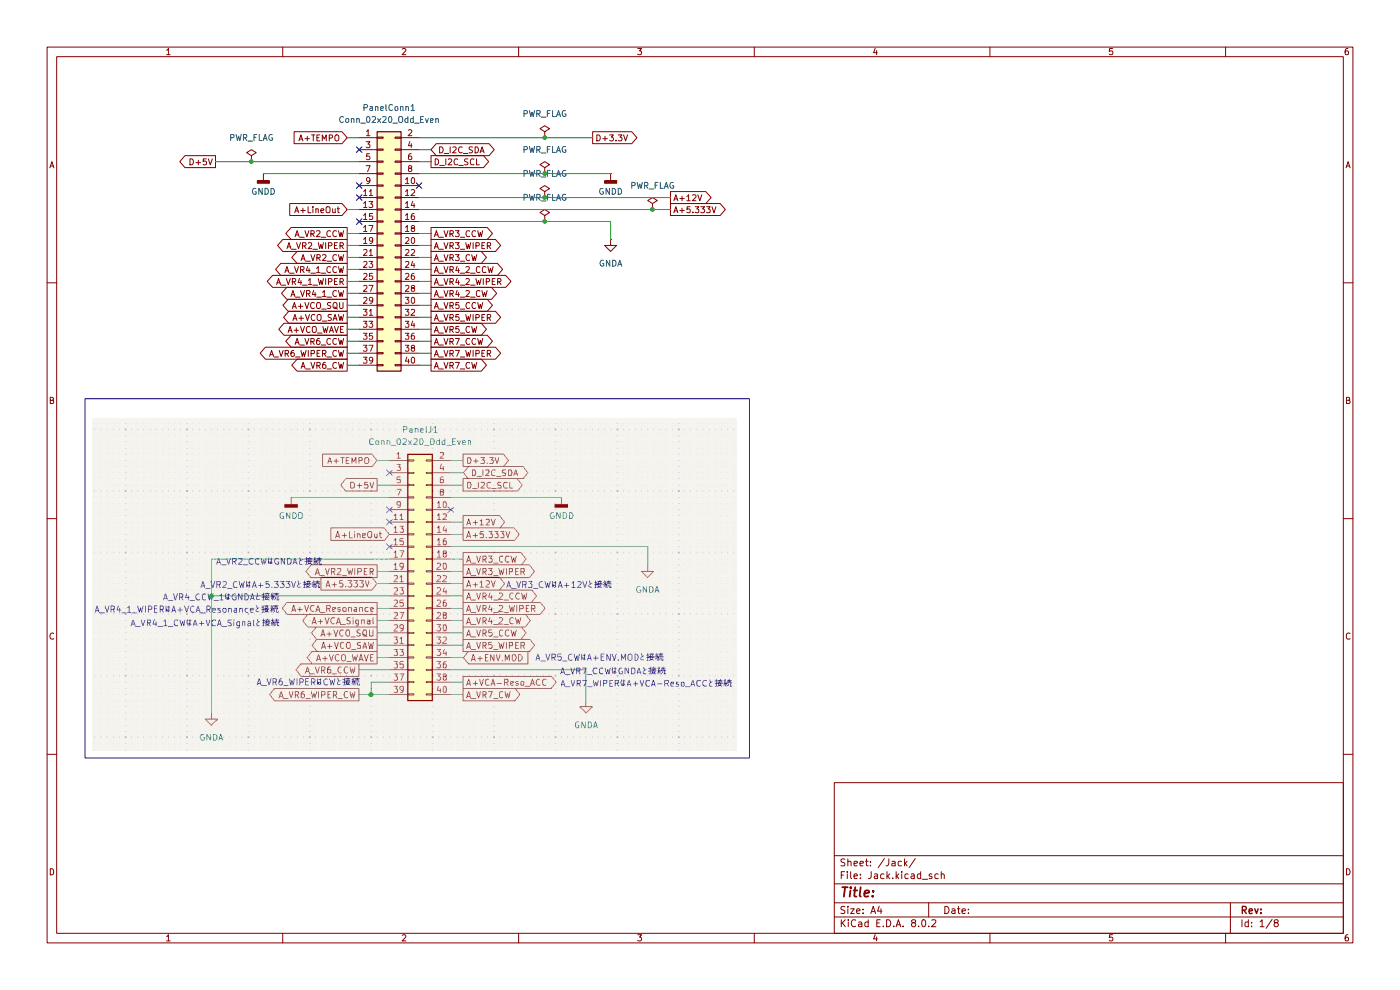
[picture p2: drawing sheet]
(kicad_sch
 (version 20231120)
 (generator "eeschema")
 (generator_version "8.0")
 (paper "A4")
 (lib_symbols
  (symbol "Connector_Generic:Conn_02x20_Odd_Even"
   (pin_names
    (offset 1.016) hide) (exclude_from_sim no) (in_bom yes) (on_board yes)
   (property "Reference" "J" (at 1.27 25.4 0) (effects (font (size 1.27 1.27))))
   (property "Value" "Conn_02x20_Odd_Even" (at 1.27 -27.94 0) (effects (font (size 1.27 1.27))))
   (property "Footprint" "" (at 0 0 0) (effects (font (size 1.27 1.27)) (hide yes)))
   (property "Datasheet" "~" (at 0 0 0) (effects (font (size 1.27 1.27)) (hide yes)))
   (property "Description" "Generic connector, double row, 02x20, odd/even pin numbering scheme (row 1 odd numbers, row 2 even numbers), script generated (kicad-library-utils/schlib/autogen/connector/)" (at 0 0 0) (effects (font (size 1.27 1.27)) (hide yes)))
   (symbol "Conn_02x20_Odd_Even_1_1"
    (rectangle (start -1.27 -25.273) (end 0 -25.527) (stroke (width 0.1524) (type default)) (fill (type none)))
    (rectangle (start -1.27 -22.733) (end 0 -22.987) (stroke (width 0.1524) (type default)) (fill (type none)))
    (rectangle (start -1.27 -20.193) (end 0 -20.447) (stroke (width 0.1524) (type default)) (fill (type none)))
    (rectangle (start -1.27 -17.653) (end 0 -17.907) (stroke (width 0.1524) (type default)) (fill (type none)))
    (rectangle (start -1.27 -15.113) (end 0 -15.367) (stroke (width 0.1524) (type default)) (fill (type none)))
    (rectangle (start -1.27 -12.573) (end 0 -12.827) (stroke (width 0.1524) (type default)) (fill (type none)))
    (rectangle (start -1.27 -10.033) (end 0 -10.287) (stroke (width 0.1524) (type default)) (fill (type none)))
    (rectangle (start -1.27 -7.493) (end 0 -7.747) (stroke (width 0.1524) (type default)) (fill (type none)))
    (rectangle (start -1.27 -4.953) (end 0 -5.207) (stroke (width 0.1524) (type default)) (fill (type none)))
    (rectangle (start -1.27 -2.413) (end 0 -2.667) (stroke (width 0.1524) (type default)) (fill (type none)))
    (rectangle (start -1.27 0.127) (end 0 -0.127) (stroke (width 0.1524) (type default)) (fill (type none)))
    (rectangle (start -1.27 2.667) (end 0 2.413) (stroke (width 0.1524) (type default)) (fill (type none)))
    (rectangle (start -1.27 5.207) (end 0 4.953) (stroke (width 0.1524) (type default)) (fill (type none)))
    (rectangle (start -1.27 7.747) (end 0 7.493) (stroke (width 0.1524) (type default)) (fill (type none)))
    (rectangle (start -1.27 10.287) (end 0 10.033) (stroke (width 0.1524) (type default)) (fill (type none)))
    (rectangle (start -1.27 12.827) (end 0 12.573) (stroke (width 0.1524) (type default)) (fill (type none)))
    (rectangle (start -1.27 15.367) (end 0 15.113) (stroke (width 0.1524) (type default)) (fill (type none)))
    (rectangle (start -1.27 17.907) (end 0 17.653) (stroke (width 0.1524) (type default)) (fill (type none)))
    (rectangle (start -1.27 20.447) (end 0 20.193) (stroke (width 0.1524) (type default)) (fill (type none)))
    (rectangle (start -1.27 22.987) (end 0 22.733) (stroke (width 0.1524) (type default)) (fill (type none)))
    (rectangle (start -1.27 24.13) (end 3.81 -26.67) (stroke (width 0.254) (type default)) (fill (type background)))
    (rectangle (start 3.81 -25.273) (end 2.54 -25.527) (stroke (width 0.1524) (type default)) (fill (type none)))
    (rectangle (start 3.81 -22.733) (end 2.54 -22.987) (stroke (width 0.1524) (type default)) (fill (type none)))
    (rectangle (start 3.81 -20.193) (end 2.54 -20.447) (stroke (width 0.1524) (type default)) (fill (type none)))
    (rectangle (start 3.81 -17.653) (end 2.54 -17.907) (stroke (width 0.1524) (type default)) (fill (type none)))
    (rectangle (start 3.81 -15.113) (end 2.54 -15.367) (stroke (width 0.1524) (type default)) (fill (type none)))
    (rectangle (start 3.81 -12.573) (end 2.54 -12.827) (stroke (width 0.1524) (type default)) (fill (type none)))
    (rectangle (start 3.81 -10.033) (end 2.54 -10.287) (stroke (width 0.1524) (type default)) (fill (type none)))
    (rectangle (start 3.81 -7.493) (end 2.54 -7.747) (stroke (width 0.1524) (type default)) (fill (type none)))
    (rectangle (start 3.81 -4.953) (end 2.54 -5.207) (stroke (width 0.1524) (type default)) (fill (type none)))
    (rectangle (start 3.81 -2.413) (end 2.54 -2.667) (stroke (width 0.1524) (type default)) (fill (type none)))
    (rectangle (start 3.81 0.127) (end 2.54 -0.127) (stroke (width 0.1524) (type default)) (fill (type none)))
    (rectangle (start 3.81 2.667) (end 2.54 2.413) (stroke (width 0.1524) (type default)) (fill (type none)))
    (rectangle (start 3.81 5.207) (end 2.54 4.953) (stroke (width 0.1524) (type default)) (fill (type none)))
    (rectangle (start 3.81 7.747) (end 2.54 7.493) (stroke (width 0.1524) (type default)) (fill (type none)))
    (rectangle (start 3.81 10.287) (end 2.54 10.033) (stroke (width 0.1524) (type default)) (fill (type none)))
    (rectangle (start 3.81 12.827) (end 2.54 12.573) (stroke (width 0.1524) (type default)) (fill (type none)))
    (rectangle (start 3.81 15.367) (end 2.54 15.113) (stroke (width 0.1524) (type default)) (fill (type none)))
    (rectangle (start 3.81 17.907) (end 2.54 17.653) (stroke (width 0.1524) (type default)) (fill (type none)))
    (rectangle (start 3.81 20.447) (end 2.54 20.193) (stroke (width 0.1524) (type default)) (fill (type none)))
    (rectangle (start 3.81 22.987) (end 2.54 22.733) (stroke (width 0.1524) (type default)) (fill (type none)))
    (pin passive line (at -5.08 22.86 0) (length 3.81) (name "Pin_1" (effects (font (size 1.27 1.27)))) (number "1" (effects (font (size 1.27 1.27)))))
    (pin passive line (at 7.62 12.7 180) (length 3.81) (name "Pin_10" (effects (font (size 1.27 1.27)))) (number "10" (effects (font (size 1.27 1.27)))))
    (pin passive line (at -5.08 10.16 0) (length 3.81) (name "Pin_11" (effects (font (size 1.27 1.27)))) (number "11" (effects (font (size 1.27 1.27)))))
    (pin passive line (at 7.62 10.16 180) (length 3.81) (name "Pin_12" (effects (font (size 1.27 1.27)))) (number "12" (effects (font (size 1.27 1.27)))))
    (pin passive line (at -5.08 7.62 0) (length 3.81) (name "Pin_13" (effects (font (size 1.27 1.27)))) (number "13" (effects (font (size 1.27 1.27)))))
    (pin passive line (at 7.62 7.62 180) (length 3.81) (name "Pin_14" (effects (font (size 1.27 1.27)))) (number "14" (effects (font (size 1.27 1.27)))))
    (pin passive line (at -5.08 5.08 0) (length 3.81) (name "Pin_15" (effects (font (size 1.27 1.27)))) (number "15" (effects (font (size 1.27 1.27)))))
    (pin passive line (at 7.62 5.08 180) (length 3.81) (name "Pin_16" (effects (font (size 1.27 1.27)))) (number "16" (effects (font (size 1.27 1.27)))))
    (pin passive line (at -5.08 2.54 0) (length 3.81) (name "Pin_17" (effects (font (size 1.27 1.27)))) (number "17" (effects (font (size 1.27 1.27)))))
    (pin passive line (at 7.62 2.54 180) (length 3.81) (name "Pin_18" (effects (font (size 1.27 1.27)))) (number "18" (effects (font (size 1.27 1.27)))))
    (pin passive line (at -5.08 0 0) (length 3.81) (name "Pin_19" (effects (font (size 1.27 1.27)))) (number "19" (effects (font (size 1.27 1.27)))))
    (pin passive line (at 7.62 22.86 180) (length 3.81) (name "Pin_2" (effects (font (size 1.27 1.27)))) (number "2" (effects (font (size 1.27 1.27)))))
    (pin passive line (at 7.62 0 180) (length 3.81) (name "Pin_20" (effects (font (size 1.27 1.27)))) (number "20" (effects (font (size 1.27 1.27)))))
    (pin passive line (at -5.08 -2.54 0) (length 3.81) (name "Pin_21" (effects (font (size 1.27 1.27)))) (number "21" (effects (font (size 1.27 1.27)))))
    (pin passive line (at 7.62 -2.54 180) (length 3.81) (name "Pin_22" (effects (font (size 1.27 1.27)))) (number "22" (effects (font (size 1.27 1.27)))))
    (pin passive line (at -5.08 -5.08 0) (length 3.81) (name "Pin_23" (effects (font (size 1.27 1.27)))) (number "23" (effects (font (size 1.27 1.27)))))
    (pin passive line (at 7.62 -5.08 180) (length 3.81) (name "Pin_24" (effects (font (size 1.27 1.27)))) (number "24" (effects (font (size 1.27 1.27)))))
    (pin passive line (at -5.08 -7.62 0) (length 3.81) (name "Pin_25" (effects (font (size 1.27 1.27)))) (number "25" (effects (font (size 1.27 1.27)))))
    (pin passive line (at 7.62 -7.62 180) (length 3.81) (name "Pin_26" (effects (font (size 1.27 1.27)))) (number "26" (effects (font (size 1.27 1.27)))))
    (pin passive line (at -5.08 -10.16 0) (length 3.81) (name "Pin_27" (effects (font (size 1.27 1.27)))) (number "27" (effects (font (size 1.27 1.27)))))
    (pin passive line (at 7.62 -10.16 180) (length 3.81) (name "Pin_28" (effects (font (size 1.27 1.27)))) (number "28" (effects (font (size 1.27 1.27)))))
    (pin passive line (at -5.08 -12.7 0) (length 3.81) (name "Pin_29" (effects (font (size 1.27 1.27)))) (number "29" (effects (font (size 1.27 1.27)))))
    (pin passive line (at -5.08 20.32 0) (length 3.81) (name "Pin_3" (effects (font (size 1.27 1.27)))) (number "3" (effects (font (size 1.27 1.27)))))
    (pin passive line (at 7.62 -12.7 180) (length 3.81) (name "Pin_30" (effects (font (size 1.27 1.27)))) (number "30" (effects (font (size 1.27 1.27)))))
    (pin passive line (at -5.08 -15.24 0) (length 3.81) (name "Pin_31" (effects (font (size 1.27 1.27)))) (number "31" (effects (font (size 1.27 1.27)))))
    (pin passive line (at 7.62 -15.24 180) (length 3.81) (name "Pin_32" (effects (font (size 1.27 1.27)))) (number "32" (effects (font (size 1.27 1.27)))))
    (pin passive line (at -5.08 -17.78 0) (length 3.81) (name "Pin_33" (effects (font (size 1.27 1.27)))) (number "33" (effects (font (size 1.27 1.27)))))
    (pin passive line (at 7.62 -17.78 180) (length 3.81) (name "Pin_34" (effects (font (size 1.27 1.27)))) (number "34" (effects (font (size 1.27 1.27)))))
    (pin passive line (at -5.08 -20.32 0) (length 3.81) (name "Pin_35" (effects (font (size 1.27 1.27)))) (number "35" (effects (font (size 1.27 1.27)))))
    (pin passive line (at 7.62 -20.32 180) (length 3.81) (name "Pin_36" (effects (font (size 1.27 1.27)))) (number "36" (effects (font (size 1.27 1.27)))))
    (pin passive line (at -5.08 -22.86 0) (length 3.81) (name "Pin_37" (effects (font (size 1.27 1.27)))) (number "37" (effects (font (size 1.27 1.27)))))
    (pin passive line (at 7.62 -22.86 180) (length 3.81) (name "Pin_38" (effects (font (size 1.27 1.27)))) (number "38" (effects (font (size 1.27 1.27)))))
    (pin passive line (at -5.08 -25.4 0) (length 3.81) (name "Pin_39" (effects (font (size 1.27 1.27)))) (number "39" (effects (font (size 1.27 1.27)))))
    (pin passive line (at 7.62 20.32 180) (length 3.81) (name "Pin_4" (effects (font (size 1.27 1.27)))) (number "4" (effects (font (size 1.27 1.27)))))
    (pin passive line (at 7.62 -25.4 180) (length 3.81) (name "Pin_40" (effects (font (size 1.27 1.27)))) (number "40" (effects (font (size 1.27 1.27)))))
    (pin passive line (at -5.08 17.78 0) (length 3.81) (name "Pin_5" (effects (font (size 1.27 1.27)))) (number "5" (effects (font (size 1.27 1.27)))))
    (pin passive line (at 7.62 17.78 180) (length 3.81) (name "Pin_6" (effects (font (size 1.27 1.27)))) (number "6" (effects (font (size 1.27 1.27)))))
    (pin passive line (at -5.08 15.24 0) (length 3.81) (name "Pin_7" (effects (font (size 1.27 1.27)))) (number "7" (effects (font (size 1.27 1.27)))))
    (pin passive line (at 7.62 15.24 180) (length 3.81) (name "Pin_8" (effects (font (size 1.27 1.27)))) (number "8" (effects (font (size 1.27 1.27)))))
    (pin passive line (at -5.08 12.7 0) (length 3.81) (name "Pin_9" (effects (font (size 1.27 1.27)))) (number "9" (effects (font (size 1.27 1.27)))))))
  (symbol "power:GNDA"
   (power)
   (pin_numbers hide)
   (pin_names
    (offset 0) hide) (exclude_from_sim no) (in_bom yes) (on_board yes)
   (property "Reference" "#PWR" (at 0 -6.35 0) (effects (font (size 1.27 1.27)) (hide yes)))
   (property "Value" "GNDA" (at 0 -3.81 0) (effects (font (size 1.27 1.27))))
   (property "Footprint" "" (at 0 0 0) (effects (font (size 1.27 1.27)) (hide yes)))
   (property "Datasheet" "" (at 0 0 0) (effects (font (size 1.27 1.27)) (hide yes)))
   (property "Description" "Power symbol creates a global label with name \"GNDA\" , analog ground" (at 0 0 0) (effects (font (size 1.27 1.27)) (hide yes)))
   (symbol "GNDA_0_1"
    (polyline (pts (xy 0 0) (xy 0 -1.27) (xy 1.27 -1.27) (xy 0 -2.54) (xy -1.27 -1.27) (xy 0 -1.27)) (stroke (width 0) (type default)) (fill (type none))))
   (symbol "GNDA_1_1"
    (pin power_in line (at 0 0 270) (length 0) (name "~" (effects (font (size 1.27 1.27)))) (number "1" (effects (font (size 1.27 1.27)))))))
  (symbol "power:GNDD"
   (power)
   (pin_numbers hide)
   (pin_names
    (offset 0) hide) (exclude_from_sim no) (in_bom yes) (on_board yes)
   (property "Reference" "#PWR" (at 0 -6.35 0) (effects (font (size 1.27 1.27)) (hide yes)))
   (property "Value" "GNDD" (at 0 -3.175 0) (effects (font (size 1.27 1.27))))
   (property "Footprint" "" (at 0 0 0) (effects (font (size 1.27 1.27)) (hide yes)))
   (property "Datasheet" "" (at 0 0 0) (effects (font (size 1.27 1.27)) (hide yes)))
   (property "Description" "Power symbol creates a global label with name \"GNDD\" , digital ground" (at 0 0 0) (effects (font (size 1.27 1.27)) (hide yes)))
   (symbol "GNDD_0_1"
    (rectangle (start -1.27 -1.524) (end 1.27 -2.032) (stroke (width 0.254) (type default)) (fill (type outline)))
    (polyline (pts (xy 0 0) (xy 0 -1.524)) (stroke (width 0) (type default)) (fill (type none))))
   (symbol "GNDD_1_1"
    (pin power_in line (at 0 0 270) (length 0) (name "~" (effects (font (size 1.27 1.27)))) (number "1" (effects (font (size 1.27 1.27)))))))
  (symbol "power:PWR_FLAG"
   (power)
   (pin_numbers hide)
   (pin_names
    (offset 0) hide) (exclude_from_sim no) (in_bom yes) (on_board yes)
   (property "Reference" "#FLG" (at 0 1.905 0) (effects (font (size 1.27 1.27)) (hide yes)))
   (property "Value" "PWR_FLAG" (at 0 3.81 0) (effects (font (size 1.27 1.27))))
   (property "Footprint" "" (at 0 0 0) (effects (font (size 1.27 1.27)) (hide yes)))
   (property "Datasheet" "~" (at 0 0 0) (effects (font (size 1.27 1.27)) (hide yes)))
   (property "Description" "Special symbol for telling ERC where power comes from" (at 0 0 0) (effects (font (size 1.27 1.27)) (hide yes)))
   (symbol "PWR_FLAG_0_0"
    (pin power_out line (at 0 0 90) (length 0) (name "~" (effects (font (size 1.27 1.27)))) (number "1" (effects (font (size 1.27 1.27))))))
   (symbol "PWR_FLAG_0_1"
    (polyline (pts (xy 0 0) (xy 0 1.27) (xy -1.016 1.905) (xy 0 2.54) (xy 1.016 1.905) (xy 0 1.27)) (stroke (width 0) (type default)) (fill (type none))))))
 (junction
  (at 115.57 29.21)
  (diameter 0)
  (color 0 0 0 0))
 (junction
  (at 115.57 36.83)
  (diameter 0)
  (color 0 0 0 0))
 (junction
  (at 115.57 46.99)
  (diameter 0)
  (color 0 0 0 0))
 (junction
  (at 115.57 41.91)
  (diameter 0)
  (color 0 0 0 0))
 (junction
  (at 53.34 34.29)
  (diameter 0)
  (color 0 0 0 0))
 (junction
  (at 138.43 44.45)
  (diameter 0)
  (color 0 0 0 0))
 (no_connect
  (at 76.2 41.91))
 (no_connect
  (at 76.2 39.37))
 (no_connect
  (at 76.2 46.99))
 (no_connect
  (at 76.2 31.75))
 (no_connect
  (at 88.9 39.37))
 (wire
  (pts (xy 115.57 29.21) (xy 88.9 29.21))
  (stroke (width 0) (type default)))
 (wire
  (pts (xy 88.9 36.83) (xy 115.57 36.83))
  (stroke (width 0) (type default)))
 (wire
  (pts (xy 91.44 52.07) (xy 88.9 52.07))
  (stroke (width 0) (type default)))
 (wire
  (pts (xy 73.66 77.47) (xy 76.2 77.47))
  (stroke (width 0) (type default)))
 (wire
  (pts (xy 73.66 72.39) (xy 76.2 72.39))
  (stroke (width 0) (type default)))
 (wire
  (pts (xy 138.43 44.45) (xy 88.9 44.45))
  (stroke (width 0) (type default)))
 (wire
  (pts (xy 91.44 64.77) (xy 88.9 64.77))
  (stroke (width 0) (type default)))
 (wire
  (pts (xy 91.44 62.23) (xy 88.9 62.23))
  (stroke (width 0) (type default)))
 (wire
  (pts (xy 73.66 29.21) (xy 76.2 29.21))
  (stroke (width 0) (type default)))
 (wire
  (pts (xy 55.88 36.83) (xy 76.2 36.83))
  (stroke (width 0) (type default)))
 (wire
  (pts (xy 73.66 49.53) (xy 76.2 49.53))
  (stroke (width 0) (type default)))
 (wire
  (pts (xy 73.66 69.85) (xy 76.2 69.85))
  (stroke (width 0) (type default)))
 (wire
  (pts (xy 142.24 44.45) (xy 138.43 44.45))
  (stroke (width 0) (type default)))
 (wire
  (pts (xy 73.66 52.07) (xy 76.2 52.07))
  (stroke (width 0) (type default)))
 (wire
  (pts (xy 73.66 62.23) (xy 76.2 62.23))
  (stroke (width 0) (type default)))
 (wire
  (pts (xy 53.34 34.29) (xy 76.2 34.29))
  (stroke (width 0) (type default)))
 (wire
  (pts (xy 115.57 41.91) (xy 88.9 41.91))
  (stroke (width 0) (type default)))
 (wire
  (pts (xy 73.66 64.77) (xy 76.2 64.77))
  (stroke (width 0) (type default)))
 (wire
  (pts (xy 91.44 67.31) (xy 88.9 67.31))
  (stroke (width 0) (type default)))
 (wire
  (pts (xy 91.44 54.61) (xy 88.9 54.61))
  (stroke (width 0) (type default)))
 (wire
  (pts (xy 73.66 67.31) (xy 76.2 67.31))
  (stroke (width 0) (type default)))
 (wire
  (pts (xy 129.54 46.99) (xy 129.54 50.8))
  (stroke (width 0) (type default)))
 (wire
  (pts (xy 91.44 49.53) (xy 88.9 49.53))
  (stroke (width 0) (type default)))
 (wire
  (pts (xy 115.57 46.99) (xy 129.54 46.99))
  (stroke (width 0) (type default)))
 (wire
  (pts (xy 91.44 72.39) (xy 88.9 72.39))
  (stroke (width 0) (type default)))
 (wire
  (pts (xy 45.72 34.29) (xy 53.34 34.29))
  (stroke (width 0) (type default)))
 (wire
  (pts (xy 73.66 44.45) (xy 76.2 44.45))
  (stroke (width 0) (type default)))
 (wire
  (pts (xy 91.44 31.75) (xy 88.9 31.75))
  (stroke (width 0) (type default)))
 (wire
  (pts (xy 73.66 59.69) (xy 76.2 59.69))
  (stroke (width 0) (type default)))
 (wire
  (pts (xy 91.44 69.85) (xy 88.9 69.85))
  (stroke (width 0) (type default)))
 (wire
  (pts (xy 88.9 46.99) (xy 115.57 46.99))
  (stroke (width 0) (type default)))
 (wire
  (pts (xy 91.44 34.29) (xy 88.9 34.29))
  (stroke (width 0) (type default)))
 (wire
  (pts (xy 73.66 57.15) (xy 76.2 57.15))
  (stroke (width 0) (type default)))
 (wire
  (pts (xy 142.24 41.91) (xy 115.57 41.91))
  (stroke (width 0) (type default)))
 (wire
  (pts (xy 91.44 77.47) (xy 88.9 77.47))
  (stroke (width 0) (type default)))
 (wire
  (pts (xy 73.66 54.61) (xy 76.2 54.61))
  (stroke (width 0) (type default)))
 (wire
  (pts (xy 115.57 36.83) (xy 129.54 36.83))
  (stroke (width 0) (type default)))
 (wire
  (pts (xy 73.66 74.93) (xy 76.2 74.93))
  (stroke (width 0) (type default)))
 (wire
  (pts (xy 91.44 57.15) (xy 88.9 57.15))
  (stroke (width 0) (type default)))
 (wire
  (pts (xy 125.73 29.21) (xy 115.57 29.21))
  (stroke (width 0) (type default)))
 (wire
  (pts (xy 91.44 59.69) (xy 88.9 59.69))
  (stroke (width 0) (type default)))
 (wire
  (pts (xy 91.44 74.93) (xy 88.9 74.93))
  (stroke (width 0) (type default)))
 (rectangle
  (start 18.034 84.582)
  (end 159.004 160.782)
  (stroke (width 0) (type default))
  (fill (type none)))
 (image
  (at 87.884 123.952)
  (scale 0.458661)
  (data))
 (global_label "A+LineOut"
  (shape input)
  (at 73.66 44.45 180)
  (fields_autoplaced yes)
  (effects (font (size 1.27 1.27)) (justify right))
  (property "Intersheetrefs" "${INTERSHEET_REFS}" (at 60.9381 44.45 0) (effects (font (size 1.27 1.27)) (justify right) (hide yes))))
 (global_label "A_VR4_2_CW"
  (shape output)
  (at 91.44 62.23 0)
  (fields_autoplaced yes)
  (effects (font (size 1.27 1.27)) (justify left))
  (property "Intersheetrefs" "${INTERSHEET_REFS}" (at 105.9156 62.23 0) (effects (font (size 1.27 1.27)) (justify left) (hide yes))))
 (global_label "A+VCO_WAVE"
  (shape output)
  (at 73.66 69.85 180)
  (fields_autoplaced yes)
  (effects (font (size 1.27 1.27)) (justify right))
  (property "Intersheetrefs" "${INTERSHEET_REFS}" (at 58.5795 69.85 0) (effects (font (size 1.27 1.27)) (justify right) (hide yes))))
 (global_label "A_VR2_CCW"
  (shape output)
  (at 73.66 49.53 180)
  (fields_autoplaced yes)
  (effects (font (size 1.27 1.27)) (justify right))
  (property "Intersheetrefs" "${INTERSHEET_REFS}" (at 58.3377 49.53 0) (effects (font (size 1.27 1.27)) (justify right) (hide yes))))
 (global_label "A_VR4_1_CW"
  (shape output)
  (at 73.66 62.23 180)
  (fields_autoplaced yes)
  (effects (font (size 1.27 1.27)) (justify right))
  (property "Intersheetrefs" "${INTERSHEET_REFS}" (at 59.1844 62.23 0) (effects (font (size 1.27 1.27)) (justify right) (hide yes))))
 (global_label "D_I2C_SCL"
  (shape output)
  (at 91.44 34.29 0)
  (fields_autoplaced yes)
  (effects (font (size 1.27 1.27)) (justify left))
  (property "Intersheetrefs" "${INTERSHEET_REFS}" (at 104.2223 34.29 0) (effects (font (size 1.27 1.27)) (justify left) (hide yes))))
 (global_label "A_VR7_WIPER"
  (shape output)
  (at 91.44 74.93 0)
  (fields_autoplaced yes)
  (effects (font (size 1.27 1.27)) (justify left))
  (property "Intersheetrefs" "${INTERSHEET_REFS}" (at 106.7623 74.93 0) (effects (font (size 1.27 1.27)) (justify left) (hide yes))))
 (global_label "A_VR2_WIPER"
  (shape output)
  (at 73.66 52.07 180)
  (fields_autoplaced yes)
  (effects (font (size 1.27 1.27)) (justify right))
  (property "Intersheetrefs" "${INTERSHEET_REFS}" (at 58.3377 52.07 0) (effects (font (size 1.27 1.27)) (justify right) (hide yes))))
 (global_label "A_VR4_1_CCW"
  (shape output)
  (at 73.66 57.15 180)
  (fields_autoplaced yes)
  (effects (font (size 1.27 1.27)) (justify right))
  (property "Intersheetrefs" "${INTERSHEET_REFS}" (at 60.0915 57.15 0) (effects (font (size 1.27 1.27)) (justify right) (hide yes))))
 (global_label "A_VR3_WIPER"
  (shape output)
  (at 91.44 52.07 0)
  (fields_autoplaced yes)
  (effects (font (size 1.27 1.27)) (justify left))
  (property "Intersheetrefs" "${INTERSHEET_REFS}" (at 106.7623 52.07 0) (effects (font (size 1.27 1.27)) (justify left) (hide yes))))
 (global_label "A_VR7_CCW"
  (shape output)
  (at 91.44 72.39 0)
  (fields_autoplaced yes)
  (effects (font (size 1.27 1.27)) (justify left))
  (property "Intersheetrefs" "${INTERSHEET_REFS}" (at 105.0085 72.39 0) (effects (font (size 1.27 1.27)) (justify left) (hide yes))))
 (global_label "A_VR4_2_CCW"
  (shape output)
  (at 91.44 57.15 0)
  (fields_autoplaced yes)
  (effects (font (size 1.27 1.27)) (justify left))
  (property "Intersheetrefs" "${INTERSHEET_REFS}" (at 105.0085 57.15 0) (effects (font (size 1.27 1.27)) (justify left) (hide yes))))
 (global_label "A_VR4_2_WIPER"
  (shape output)
  (at 91.44 59.69 0)
  (fields_autoplaced yes)
  (effects (font (size 1.27 1.27)) (justify left))
  (property "Intersheetrefs" "${INTERSHEET_REFS}" (at 106.7623 59.69 0) (effects (font (size 1.27 1.27)) (justify left) (hide yes))))
 (global_label "A_VR6_CW"
  (shape output)
  (at 73.66 77.47 180)
  (fields_autoplaced yes)
  (effects (font (size 1.27 1.27)) (justify right))
  (property "Intersheetrefs" "${INTERSHEET_REFS}" (at 61.3615 77.47 0) (effects (font (size 1.27 1.27)) (justify right) (hide yes))))
 (global_label "A_VR5_CCW"
  (shape output)
  (at 91.44 64.77 0)
  (fields_autoplaced yes)
  (effects (font (size 1.27 1.27)) (justify left))
  (property "Intersheetrefs" "${INTERSHEET_REFS}" (at 105.0085 64.77 0) (effects (font (size 1.27 1.27)) (justify left) (hide yes))))
 (global_label "D+3.3V"
  (shape output)
  (at 125.73 29.21 0)
  (fields_autoplaced yes)
  (effects (font (size 1.27 1.27)) (justify left))
  (property "Intersheetrefs" "${INTERSHEET_REFS}" (at 135.67 29.21 0) (effects (font (size 1.27 1.27)) (justify left) (hide yes))))
 (global_label "A_VR2_CW"
  (shape output)
  (at 73.66 54.61 180)
  (fields_autoplaced yes)
  (effects (font (size 1.27 1.27)) (justify right))
  (property "Intersheetrefs" "${INTERSHEET_REFS}" (at 58.3377 54.61 0) (effects (font (size 1.27 1.27)) (justify right) (hide yes))))
 (global_label "A+VCO_SAW"
  (shape output)
  (at 73.66 67.31 180)
  (fields_autoplaced yes)
  (effects (font (size 1.27 1.27)) (justify right))
  (property "Intersheetrefs" "${INTERSHEET_REFS}" (at 59.6076 67.31 0) (effects (font (size 1.27 1.27)) (justify right) (hide yes))))
 (global_label "A+12V"
  (shape output)
  (at 142.24 41.91 0)
  (fields_autoplaced yes)
  (effects (font (size 1.27 1.27)) (justify left))
  (property "Intersheetrefs" "${INTERSHEET_REFS}" (at 150.3657 41.91 0) (effects (font (size 1.27 1.27)) (justify left) (hide yes))))
 (global_label "D+5V"
  (shape output)
  (at 45.72 34.29 180)
  (fields_autoplaced yes)
  (effects (font (size 1.27 1.27)) (justify right))
  (property "Intersheetrefs" "${INTERSHEET_REFS}" (at 37.5943 34.29 0) (effects (font (size 1.27 1.27)) (justify right) (hide yes))))
 (global_label "A_VR3_CW"
  (shape output)
  (at 91.44 54.61 0)
  (fields_autoplaced yes)
  (effects (font (size 1.27 1.27)) (justify left))
  (property "Intersheetrefs" "${INTERSHEET_REFS}" (at 105.0085 54.61 0) (effects (font (size 1.27 1.27)) (justify left) (hide yes))))
 (global_label "A_VR7_CW"
  (shape output)
  (at 91.44 77.47 0)
  (fields_autoplaced yes)
  (effects (font (size 1.27 1.27)) (justify left))
  (property "Intersheetrefs" "${INTERSHEET_REFS}" (at 103.7385 77.47 0) (effects (font (size 1.27 1.27)) (justify left) (hide yes))))
 (global_label "A_VR6_CCW"
  (shape output)
  (at 73.66 72.39 180)
  (fields_autoplaced yes)
  (effects (font (size 1.27 1.27)) (justify right))
  (property "Intersheetrefs" "${INTERSHEET_REFS}" (at 60.0915 72.39 0) (effects (font (size 1.27 1.27)) (justify right) (hide yes))))
 (global_label "A+VCO_SQU"
  (shape output)
  (at 73.66 64.77 180)
  (fields_autoplaced yes)
  (effects (font (size 1.27 1.27)) (justify right))
  (property "Intersheetrefs" "${INTERSHEET_REFS}" (at 59.4866 64.77 0) (effects (font (size 1.27 1.27)) (justify right) (hide yes))))
 (global_label "A_VR5_CW"
  (shape output)
  (at 91.44 69.85 0)
  (fields_autoplaced yes)
  (effects (font (size 1.27 1.27)) (justify left))
  (property "Intersheetrefs" "${INTERSHEET_REFS}" (at 103.7385 69.85 0) (effects (font (size 1.27 1.27)) (justify left) (hide yes))))
 (global_label "A+5.333V"
  (shape output)
  (at 142.24 44.45 0)
  (fields_autoplaced yes)
  (effects (font (size 1.27 1.27)) (justify left))
  (property "Intersheetrefs" "${INTERSHEET_REFS}" (at 150.3657 44.45 0) (effects (font (size 1.27 1.27)) (justify left) (hide yes))))
 (global_label "A+TEMPO"
  (shape input)
  (at 73.66 29.21 180)
  (fields_autoplaced yes)
  (effects (font (size 1.27 1.27)) (justify right))
  (property "Intersheetrefs" "${INTERSHEET_REFS}" (at 61.8453 29.21 0) (effects (font (size 1.27 1.27)) (justify right) (hide yes))))
 (global_label "A_VR5_WIPER"
  (shape output)
  (at 91.44 67.31 0)
  (fields_autoplaced yes)
  (effects (font (size 1.27 1.27)) (justify left))
  (property "Intersheetrefs" "${INTERSHEET_REFS}" (at 106.7623 67.31 0) (effects (font (size 1.27 1.27)) (justify left) (hide yes))))
 (global_label "A_VR4_1_WIPER"
  (shape output)
  (at 73.66 59.69 180)
  (fields_autoplaced yes)
  (effects (font (size 1.27 1.27)) (justify right))
  (property "Intersheetrefs" "${INTERSHEET_REFS}" (at 58.3377 59.69 0) (effects (font (size 1.27 1.27)) (justify right) (hide yes))))
 (global_label "D_I2C_SDA"
  (shape bidirectional)
  (at 91.44 31.75 0)
  (fields_autoplaced yes)
  (effects (font (size 1.27 1.27)) (justify left))
  (property "Intersheetrefs" "${INTERSHEET_REFS}" (at 105.3941 31.75 0) (effects (font (size 1.27 1.27)) (justify left) (hide yes))))
 (global_label "A_VR6_WIPER_CW"
  (shape output)
  (at 73.66 74.93 180)
  (fields_autoplaced yes)
  (effects (font (size 1.27 1.27)) (justify right))
  (property "Intersheetrefs" "${INTERSHEET_REFS}" (at 54.6487 74.93 0) (effects (font (size 1.27 1.27)) (justify right) (hide yes))))
 (global_label "A_VR3_CCW"
  (shape output)
  (at 91.44 49.53 0)
  (fields_autoplaced yes)
  (effects (font (size 1.27 1.27)) (justify left))
  (property "Intersheetrefs" "${INTERSHEET_REFS}" (at 105.0085 49.53 0) (effects (font (size 1.27 1.27)) (justify left) (hide yes))))
 (symbol
  (lib_id "power:PWR_FLAG")
  (at 115.57 46.99 0)
  (unit 1)
  (exclude_from_sim no)
  (in_bom yes)
  (on_board yes)
  (dnp no)
  (fields_autoplaced yes)
  (property "Reference" "#FLG06" (at 115.57 45.085 0) (effects (font (size 1.27 1.27)) (hide yes)))
  (property "Value" "PWR_FLAG" (at 115.57 41.91 0) (effects (font (size 1.27 1.27))))
  (property "Footprint" "" (at 115.57 46.99 0) (effects (font (size 1.27 1.27)) (hide yes)))
  (property "Datasheet" "~" (at 115.57 46.99 0) (effects (font (size 1.27 1.27)) (hide yes)))
  (property "Description" "Special symbol for telling ERC where power comes from" (at 115.57 46.99 0) (effects (font (size 1.27 1.27)) (hide yes)))
  (pin "1")
  (instances (project "frontPanel" (path "" (reference "#FLG06") (unit 1)))))
 (symbol
  (lib_id "power:GNDD")
  (at 55.88 36.83 0)
  (unit 1)
  (exclude_from_sim no)
  (in_bom yes)
  (on_board yes)
  (dnp no)
  (fields_autoplaced yes)
  (property "Reference" "#PWR032" (at 55.88 43.18 0) (effects (font (size 1.27 1.27)) (hide yes)))
  (property "Value" "GNDD" (at 55.88 40.64 0) (effects (font (size 1.27 1.27))))
  (property "Footprint" "" (at 55.88 36.83 0) (effects (font (size 1.27 1.27)) (hide yes)))
  (property "Datasheet" "" (at 55.88 36.83 0) (effects (font (size 1.27 1.27)) (hide yes)))
  (property "Description" "Power symbol creates a global label with name \"GNDD\" , digital ground" (at 55.88 36.83 0) (effects (font (size 1.27 1.27)) (hide yes)))
  (pin "1")
  (instances (project "mainBorad" (path "" (reference "#PWR032") (unit 1))) (project "frontPanel" (path "" (reference "#PWR032") (unit 1)))))
 (symbol
  (lib_id "power:PWR_FLAG")
  (at 115.57 29.21 0)
  (unit 1)
  (exclude_from_sim no)
  (in_bom yes)
  (on_board yes)
  (dnp no)
  (fields_autoplaced yes)
  (property "Reference" "#FLG01" (at 115.57 27.305 0) (effects (font (size 1.27 1.27)) (hide yes)))
  (property "Value" "PWR_FLAG" (at 115.57 24.13 0) (effects (font (size 1.27 1.27))))
  (property "Footprint" "" (at 115.57 29.21 0) (effects (font (size 1.27 1.27)) (hide yes)))
  (property "Datasheet" "~" (at 115.57 29.21 0) (effects (font (size 1.27 1.27)) (hide yes)))
  (property "Description" "Special symbol for telling ERC where power comes from" (at 115.57 29.21 0) (effects (font (size 1.27 1.27)) (hide yes)))
  (pin "1")
  (instances (project "frontPanel" (path "" (reference "#FLG01") (unit 1)))))
 (symbol
  (lib_id "power:PWR_FLAG")
  (at 138.43 44.45 0)
  (unit 1)
  (exclude_from_sim no)
  (in_bom yes)
  (on_board yes)
  (dnp no)
  (fields_autoplaced yes)
  (property "Reference" "#FLG04" (at 138.43 42.545 0) (effects (font (size 1.27 1.27)) (hide yes)))
  (property "Value" "PWR_FLAG" (at 138.43 39.37 0) (effects (font (size 1.27 1.27))))
  (property "Footprint" "" (at 138.43 44.45 0) (effects (font (size 1.27 1.27)) (hide yes)))
  (property "Datasheet" "~" (at 138.43 44.45 0) (effects (font (size 1.27 1.27)) (hide yes)))
  (property "Description" "Special symbol for telling ERC where power comes from" (at 138.43 44.45 0) (effects (font (size 1.27 1.27)) (hide yes)))
  (pin "1")
  (instances (project "frontPanel" (path "" (reference "#FLG04") (unit 1)))))
 (symbol
  (lib_id "power:GNDD")
  (at 129.54 36.83 0)
  (unit 1)
  (exclude_from_sim no)
  (in_bom yes)
  (on_board yes)
  (dnp no)
  (fields_autoplaced yes)
  (property "Reference" "#PWR031" (at 129.54 43.18 0) (effects (font (size 1.27 1.27)) (hide yes)))
  (property "Value" "GNDD" (at 129.54 40.64 0) (effects (font (size 1.27 1.27))))
  (property "Footprint" "" (at 129.54 36.83 0) (effects (font (size 1.27 1.27)) (hide yes)))
  (property "Datasheet" "" (at 129.54 36.83 0) (effects (font (size 1.27 1.27)) (hide yes)))
  (property "Description" "Power symbol creates a global label with name \"GNDD\" , digital ground" (at 129.54 36.83 0) (effects (font (size 1.27 1.27)) (hide yes)))
  (pin "1")
  (instances (project "mainBorad" (path "" (reference "#PWR031") (unit 1))) (project "frontPanel" (path "" (reference "#PWR031") (unit 1)))))
 (symbol
  (lib_id "Connector_Generic:Conn_02x20_Odd_Even")
  (at 81.28 52.07 0)
  (unit 1)
  (exclude_from_sim no)
  (in_bom yes)
  (on_board yes)
  (dnp no)
  (fields_autoplaced yes)
  (property "Reference" "PanelJ1" (at 82.55 22.86 0) (effects (font (size 1.27 1.27))))
  (property "Value" "Conn_02x20_Odd_Even" (at 82.55 25.4 0) (effects (font (size 1.27 1.27))))
  (property "Footprint" "Connector_PinSocket_2.54mm:PinSocket_2x20_P2.54mm_Vertical" (at 81.28 52.07 0) (effects (font (size 1.27 1.27)) (hide yes)))
  (property "Datasheet" "~" (at 81.28 52.07 0) (effects (font (size 1.27 1.27)) (hide yes)))
  (property "Description" "Generic connector, double row, 02x20, odd/even pin numbering scheme (row 1 odd numbers, row 2 even numbers), script generated (kicad-library-utils/schlib/autogen/connector/)" (at 81.28 52.07 0) (effects (font (size 1.27 1.27)) (hide yes)))
  (pin "12")
  (pin "15")
  (pin "1")
  (pin "11")
  (pin "16")
  (pin "14")
  (pin "19")
  (pin "18")
  (pin "2")
  (pin "20")
  (pin "23")
  (pin "24")
  (pin "25")
  (pin "10")
  (pin "13")
  (pin "17")
  (pin "21")
  (pin "22")
  (pin "32")
  (pin "39")
  (pin "35")
  (pin "30")
  (pin "31")
  (pin "38")
  (pin "33")
  (pin "9")
  (pin "34")
  (pin "26")
  (pin "28")
  (pin "37")
  (pin "27")
  (pin "29")
  (pin "4")
  (pin "36")
  (pin "7")
  (pin "5")
  (pin "40")
  (pin "8")
  (pin "6")
  (pin "3")
  (instances (project "mainBorad" (path "" (reference "PanelJ1") (unit 1))) (project "frontPanel" (path "" (reference "PanelConn1") (unit 1)))))
 (symbol
  (lib_id "power:PWR_FLAG")
  (at 53.34 34.29 0)
  (unit 1)
  (exclude_from_sim no)
  (in_bom yes)
  (on_board yes)
  (dnp no)
  (fields_autoplaced yes)
  (property "Reference" "#FLG05" (at 53.34 32.385 0) (effects (font (size 1.27 1.27)) (hide yes)))
  (property "Value" "PWR_FLAG" (at 53.34 29.21 0) (effects (font (size 1.27 1.27))))
  (property "Footprint" "" (at 53.34 34.29 0) (effects (font (size 1.27 1.27)) (hide yes)))
  (property "Datasheet" "~" (at 53.34 34.29 0) (effects (font (size 1.27 1.27)) (hide yes)))
  (property "Description" "Special symbol for telling ERC where power comes from" (at 53.34 34.29 0) (effects (font (size 1.27 1.27)) (hide yes)))
  (pin "1")
  (instances (project "frontPanel" (path "" (reference "#FLG05") (unit 1)))))
 (symbol
  (lib_id "power:GNDA")
  (at 129.54 50.8 0)
  (unit 1)
  (exclude_from_sim no)
  (in_bom yes)
  (on_board yes)
  (dnp no)
  (fields_autoplaced yes)
  (property "Reference" "#PWR01" (at 129.54 57.15 0) (effects (font (size 1.27 1.27)) (hide yes)))
  (property "Value" "GNDA" (at 129.54 55.88 0) (effects (font (size 1.27 1.27))))
  (property "Footprint" "" (at 129.54 50.8 0) (effects (font (size 1.27 1.27)) (hide yes)))
  (property "Datasheet" "" (at 129.54 50.8 0) (effects (font (size 1.27 1.27)) (hide yes)))
  (property "Description" "Power symbol creates a global label with name \"GNDA\" , analog ground" (at 129.54 50.8 0) (effects (font (size 1.27 1.27)) (hide yes)))
  (pin "1")
  (instances (project "mainBorad" (path "" (reference "#PWR01") (unit 1))) (project "frontPanel" (path "" (reference "#PWR01") (unit 1)))))
 (symbol
  (lib_id "power:PWR_FLAG")
  (at 115.57 41.91 0)
  (unit 1)
  (exclude_from_sim no)
  (in_bom yes)
  (on_board yes)
  (dnp no)
  (fields_autoplaced yes)
  (property "Reference" "#FLG03" (at 115.57 40.005 0) (effects (font (size 1.27 1.27)) (hide yes)))
  (property "Value" "PWR_FLAG" (at 115.57 36.83 0) (effects (font (size 1.27 1.27))))
  (property "Footprint" "" (at 115.57 41.91 0) (effects (font (size 1.27 1.27)) (hide yes)))
  (property "Datasheet" "~" (at 115.57 41.91 0) (effects (font (size 1.27 1.27)) (hide yes)))
  (property "Description" "Special symbol for telling ERC where power comes from" (at 115.57 41.91 0) (effects (font (size 1.27 1.27)) (hide yes)))
  (pin "1")
  (instances (project "frontPanel" (path "" (reference "#FLG03") (unit 1)))))
 (symbol
  (lib_id "power:PWR_FLAG")
  (at 115.57 36.83 0)
  (unit 1)
  (exclude_from_sim no)
  (in_bom yes)
  (on_board yes)
  (dnp no)
  (fields_autoplaced yes)
  (property "Reference" "#FLG02" (at 115.57 34.925 0) (effects (font (size 1.27 1.27)) (hide yes)))
  (property "Value" "PWR_FLAG" (at 115.57 31.75 0) (effects (font (size 1.27 1.27))))
  (property "Footprint" "" (at 115.57 36.83 0) (effects (font (size 1.27 1.27)) (hide yes)))
  (property "Datasheet" "~" (at 115.57 36.83 0) (effects (font (size 1.27 1.27)) (hide yes)))
  (property "Description" "Special symbol for telling ERC where power comes from" (at 115.57 36.83 0) (effects (font (size 1.27 1.27)) (hide yes)))
  (pin "1")
  (instances (project "frontPanel" (path "" (reference "#FLG02") (unit 1))))))
